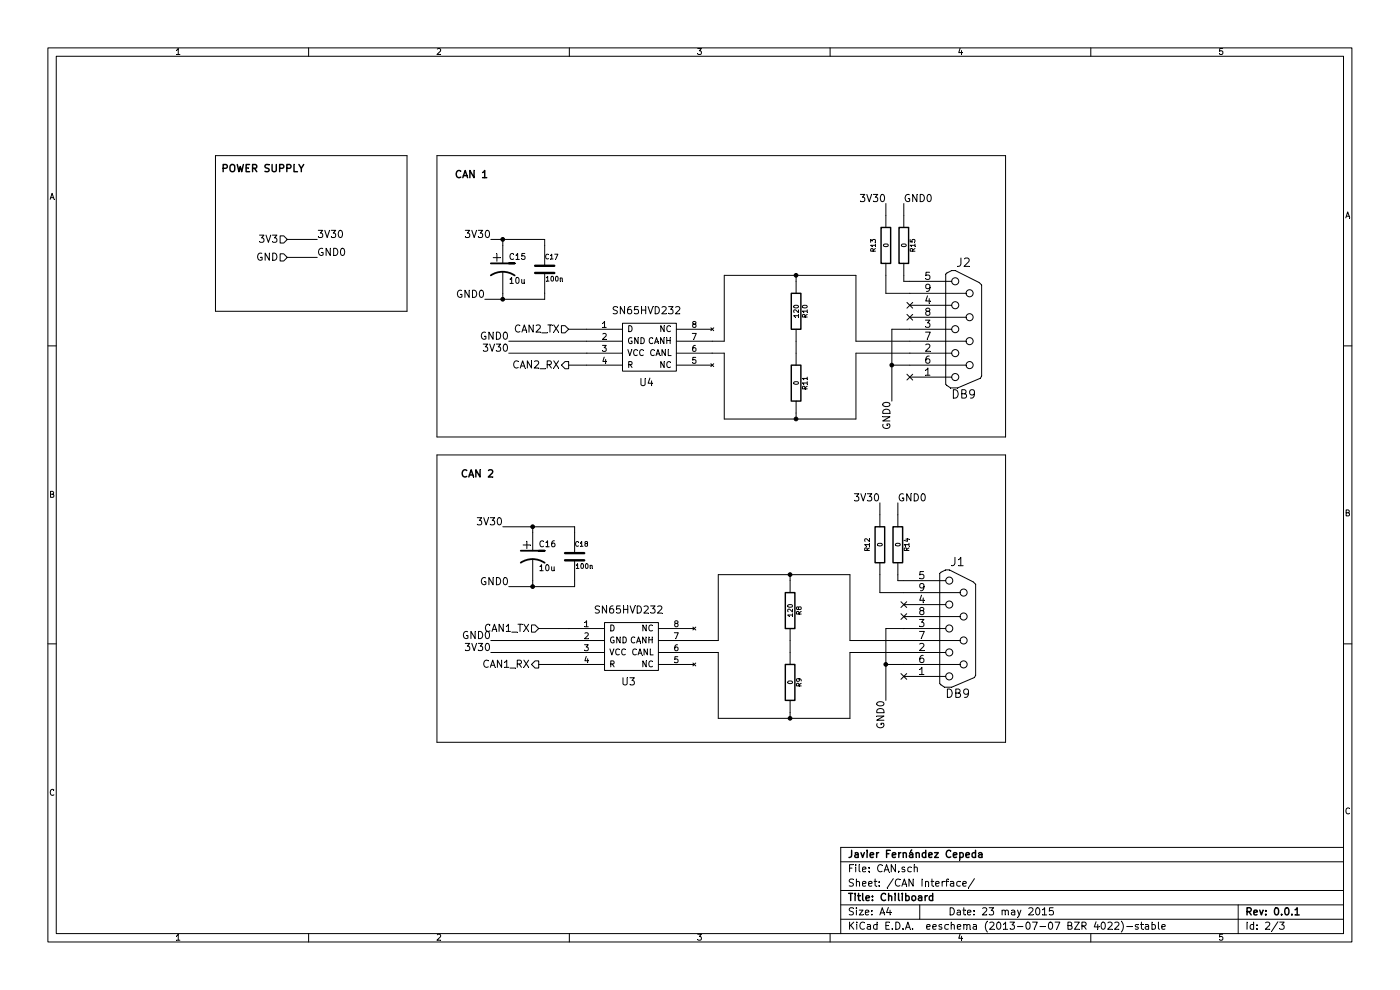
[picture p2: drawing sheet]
EESchema Schematic File Version 2
LIBS:power
LIBS:device
LIBS:transistors
LIBS:conn
LIBS:linear
LIBS:regul
LIBS:74xx
LIBS:cmos4000
LIBS:adc-dac
LIBS:memory
LIBS:xilinx
LIBS:special
LIBS:microcontrollers
LIBS:dsp
LIBS:microchip
LIBS:analog_switches
LIBS:motorola
LIBS:texas
LIBS:intel
LIBS:audio
LIBS:interface
LIBS:digital-audio
LIBS:philips
LIBS:display
LIBS:cypress
LIBS:siliconi
LIBS:opto
LIBS:atmel
LIBS:contrib
LIBS:valves
LIBS:ComponentLib
LIBS:ChefLib
LIBS:Chiliboard-cache
EELAYER 27 0
EELAYER END
$Descr A4 11693 8268
encoding utf-8
Sheet 2 3
Title "Chiliboard"
Date "23 may 2015"
Rev "0.0.1"
Comp "Javier Fernández Cepeda"
Comment1 ""
Comment2 ""
Comment3 ""
Comment4 ""
$EndDescr
$Comp
L SN65HVD232 U4
U 1 1
P 5400 2900
F 0 "U4" H 5400 2600 60  0000 C CNN
F 1 "SN65HVD232" H 5400 3200 60  0000 C CNN
F 2 "" H 5400 2900 60  0000 C CNN
F 3 "" H 5400 2900 60  0000 C CNN
	1    5400 2900
	1    0    0    -1  
$EndComp
$Comp
L SN65HVD232 U3
U 1 1
P 5250 5400
F 0 "U3" H 5250 5100 60  0000 C CNN
F 1 "SN65HVD232" H 5250 5700 60  0000 C CNN
F 2 "" H 5250 5400 60  0000 C CNN
F 3 "" H 5250 5400 60  0000 C CNN
	1    5250 5400
	1    0    0    -1  
$EndComp
$Comp
L DB9 J1
U 1 1
P 8000 5250
F 0 "J1" H 8000 5800 70  0000 C CNN
F 1 "DB9" H 8000 4700 70  0000 C CNN
F 2 "" H 8000 5250 60  0000 C CNN
F 3 "" H 8000 5250 60  0000 C CNN
	1    8000 5250
	1    0    0    -1  
$EndComp
Text HLabel 2400 2000 0    60   Input ~ 0
3V3
Text HLabel 2400 2150 0    60   Input ~ 0
GND
$Comp
L C C17
U 1 1
P 4550 2250
F 0 "C17" H 4550 2350 40  0000 L CNN
F 1 "100n" H 4556 2165 40  0000 L CNN
F 2 "~" H 4588 2100 30  0000 C CNN
F 3 "~" H 4550 2250 60  0000 C CNN
	1    4550 2250
	1    0    0    -1  
$EndComp
$Comp
L C C18
U 1 1
P 4800 4650
F 0 "C18" H 4800 4750 40  0000 L CNN
F 1 "100n" H 4806 4565 40  0000 L CNN
F 2 "~" H 4838 4500 30  0000 C CNN
F 3 "~" H 4800 4650 60  0000 C CNN
	1    4800 4650
	1    0    0    -1  
$EndComp
$Comp
L CP1 C15
U 1 1
P 4200 2250
F 0 "C15" H 4250 2350 50  0000 L CNN
F 1 "10u" H 4250 2150 50  0000 L CNN
F 2 "~" H 4200 2250 60  0000 C CNN
F 3 "~" H 4200 2250 60  0000 C CNN
	1    4200 2250
	1    0    0    -1  
$EndComp
$Comp
L CP1 C16
U 1 1
P 4450 4650
F 0 "C16" H 4500 4750 50  0000 L CNN
F 1 "10u" H 4500 4550 50  0000 L CNN
F 2 "~" H 4450 4650 60  0000 C CNN
F 3 "~" H 4450 4650 60  0000 C CNN
	1    4450 4650
	1    0    0    -1  
$EndComp
Text HLabel 4500 5250 0    60   Input ~ 0
CAN1_TX
Text HLabel 4500 5550 0    60   Output ~ 0
CAN1_RX
Text HLabel 4750 3050 0    60   Output ~ 0
CAN2_RX
Text HLabel 4750 2750 0    60   Input ~ 0
CAN2_TX
Text Label 2650 2000 0    60   ~ 0
3V30
Text Label 2650 2150 0    60   ~ 0
GND0
Text Label 4250 2850 2    60   ~ 0
GND0
Text Label 4250 2950 2    60   ~ 0
3V30
Text Label 4100 5350 2    60   ~ 0
GND0
Text Label 4100 5450 2    60   ~ 0
3V30
Text Label 4050 2500 2    60   ~ 0
GND0
Text Label 4100 2000 2    60   ~ 0
3V30
Text Label 4250 4900 2    60   ~ 0
GND0
Text Label 4200 4400 2    60   ~ 0
3V30
$Comp
L R R10
U 1 1
P 6650 2600
F 0 "R10" V 6730 2600 40  0000 C CNN
F 1 "120" V 6657 2601 40  0000 C CNN
F 2 "~" V 6580 2600 30  0000 C CNN
F 3 "~" H 6650 2600 30  0000 C CNN
	1    6650 2600
	1    0    0    -1  
$EndComp
$Comp
L R R11
U 1 1
P 6650 3200
F 0 "R11" V 6730 3200 40  0000 C CNN
F 1 "0" V 6657 3201 40  0000 C CNN
F 2 "~" V 6580 3200 30  0000 C CNN
F 3 "~" H 6650 3200 30  0000 C CNN
	1    6650 3200
	1    0    0    -1  
$EndComp
Wire Wire Line
	4500 5250 4750 5250
Wire Wire Line
	4500 5550 4750 5550
Wire Wire Line
	4900 2750 4750 2750
Wire Wire Line
	4900 3050 4750 3050
Wire Wire Line
	2400 2000 2650 2000
Wire Wire Line
	2400 2150 2650 2150
Wire Wire Line
	4250 2850 4900 2850
Wire Wire Line
	4250 2950 4900 2950
Wire Wire Line
	4100 5350 4750 5350
Wire Wire Line
	4100 5450 4750 5450
Wire Wire Line
	4100 2000 4550 2000
Wire Wire Line
	4550 2000 4550 2050
Wire Wire Line
	4200 2050 4200 2000
Connection ~ 4200 2000
Wire Wire Line
	4200 2450 4200 2500
Wire Wire Line
	4050 2500 4550 2500
Wire Wire Line
	4550 2500 4550 2450
Connection ~ 4200 2500
Wire Wire Line
	4200 4400 4800 4400
Wire Wire Line
	4450 4400 4450 4450
Wire Wire Line
	4800 4400 4800 4450
Connection ~ 4450 4400
Wire Wire Line
	4450 4850 4450 4900
Wire Wire Line
	4250 4900 4800 4900
Wire Wire Line
	4800 4900 4800 4850
Connection ~ 4450 4900
Wire Wire Line
	6650 2850 6650 2950
Wire Wire Line
	5950 2950 6050 2950
Wire Wire Line
	6050 2950 6050 3500
Wire Wire Line
	6050 3500 7150 3500
Wire Wire Line
	6650 3500 6650 3450
Wire Wire Line
	5950 2850 6050 2850
Wire Wire Line
	6050 2850 6050 2300
Wire Wire Line
	6050 2300 7150 2300
Wire Wire Line
	6650 2300 6650 2350
Wire Wire Line
	5800 5450 6000 5450
Wire Wire Line
	5800 5350 6000 5350
Wire Wire Line
	7150 3500 7150 2950
Connection ~ 6650 3500
Wire Wire Line
	7150 2300 7150 2850
Connection ~ 6650 2300
$Comp
L R R8
U 1 1
P 6600 5100
F 0 "R8" V 6680 5100 40  0000 C CNN
F 1 "120" V 6607 5101 40  0000 C CNN
F 2 "~" V 6530 5100 30  0000 C CNN
F 3 "~" H 6600 5100 30  0000 C CNN
	1    6600 5100
	1    0    0    -1  
$EndComp
$Comp
L R R9
U 1 1
P 6600 5700
F 0 "R9" V 6680 5700 40  0000 C CNN
F 1 "0" V 6607 5701 40  0000 C CNN
F 2 "~" V 6530 5700 30  0000 C CNN
F 3 "~" H 6600 5700 30  0000 C CNN
	1    6600 5700
	1    0    0    -1  
$EndComp
Wire Wire Line
	6600 5350 6600 5450
Wire Wire Line
	6000 5450 6000 6000
Wire Wire Line
	6000 6000 7100 6000
Wire Wire Line
	6600 6000 6600 5950
Wire Wire Line
	6000 5350 6000 4800
Wire Wire Line
	6000 4800 7100 4800
Wire Wire Line
	6600 4800 6600 4850
Wire Wire Line
	7100 6000 7100 5450
Wire Wire Line
	7100 5450 7550 5450
Connection ~ 6600 6000
Wire Wire Line
	7100 4800 7100 5350
Wire Wire Line
	7100 5350 7550 5350
Connection ~ 6600 4800
NoConn ~ 7550 5650
NoConn ~ 7550 5150
NoConn ~ 7550 5050
Wire Wire Line
	7550 5250 7400 5250
Wire Wire Line
	7400 5250 7400 5850
Wire Wire Line
	7550 5550 7400 5550
Connection ~ 7400 5550
Text Label 7400 5850 3    60   ~ 0
GND0
$Comp
L R R14
U 1 1
P 7500 4550
F 0 "R14" V 7580 4550 40  0000 C CNN
F 1 "0" V 7507 4551 40  0000 C CNN
F 2 "~" V 7430 4550 30  0000 C CNN
F 3 "~" H 7500 4550 30  0000 C CNN
	1    7500 4550
	1    0    0    -1  
$EndComp
$Comp
L R R12
U 1 1
P 7350 4550
F 0 "R12" V 7250 4550 40  0000 C CNN
F 1 "0" V 7357 4551 40  0000 C CNN
F 2 "~" V 7280 4550 30  0000 C CNN
F 3 "~" H 7350 4550 30  0000 C CNN
	1    7350 4550
	1    0    0    -1  
$EndComp
Wire Wire Line
	7550 4850 7500 4850
Wire Wire Line
	7500 4850 7500 4800
Wire Wire Line
	7550 4950 7350 4950
Wire Wire Line
	7350 4950 7350 4800
Text Label 7500 4200 0    60   ~ 0
GND0
Text Label 7350 4200 2    60   ~ 0
3V30
Wire Wire Line
	7350 4200 7350 4300
Wire Wire Line
	7500 4200 7500 4300
$Comp
L DB9 J2
U 1 1
P 8050 2750
F 0 "J2" H 8050 3300 70  0000 C CNN
F 1 "DB9" H 8050 2200 70  0000 C CNN
F 2 "" H 8050 2750 60  0000 C CNN
F 3 "" H 8050 2750 60  0000 C CNN
	1    8050 2750
	1    0    0    -1  
$EndComp
Wire Wire Line
	7150 2950 7600 2950
Wire Wire Line
	7150 2850 7600 2850
NoConn ~ 7600 3150
NoConn ~ 7600 2650
NoConn ~ 7600 2550
Wire Wire Line
	7600 2750 7450 2750
Wire Wire Line
	7450 2750 7450 3350
Wire Wire Line
	7600 3050 7450 3050
Connection ~ 7450 3050
Text Label 7450 3350 3    60   ~ 0
GND0
$Comp
L R R15
U 1 1
P 7550 2050
F 0 "R15" V 7630 2050 40  0000 C CNN
F 1 "0" V 7557 2051 40  0000 C CNN
F 2 "~" V 7480 2050 30  0000 C CNN
F 3 "~" H 7550 2050 30  0000 C CNN
	1    7550 2050
	1    0    0    -1  
$EndComp
$Comp
L R R13
U 1 1
P 7400 2050
F 0 "R13" V 7300 2050 40  0000 C CNN
F 1 "0" V 7407 2051 40  0000 C CNN
F 2 "~" V 7330 2050 30  0000 C CNN
F 3 "~" H 7400 2050 30  0000 C CNN
	1    7400 2050
	1    0    0    -1  
$EndComp
Wire Wire Line
	7600 2350 7550 2350
Wire Wire Line
	7550 2350 7550 2300
Wire Wire Line
	7600 2450 7400 2450
Wire Wire Line
	7400 2450 7400 2300
Text Label 7550 1700 0    60   ~ 0
GND0
Text Label 7400 1700 2    60   ~ 0
3V30
Wire Wire Line
	7400 1700 7400 1800
Wire Wire Line
	7550 1700 7550 1800
Wire Notes Line
	3650 1300 3650 3650
Wire Notes Line
	3650 3650 8400 3650
Wire Notes Line
	8400 3650 8400 1300
Wire Notes Line
	8400 1300 3650 1300
Wire Notes Line
	8400 3800 8400 6200
Wire Notes Line
	3650 3800 3650 6200
Wire Notes Line
	3650 6200 8400 6200
Wire Notes Line
	1800 1300 1800 2600
Wire Notes Line
	1800 2600 3400 2600
Wire Notes Line
	3400 2600 3400 1300
Wire Notes Line
	3400 1300 1800 1300
Wire Notes Line
	3650 3800 8400 3800
Text Notes 1850 1450 0    60   ~ 12
POWER SUPPLY
Text Notes 3800 1500 0    60   ~ 12
CAN 1
Text Notes 3850 4000 0    60   ~ 12
CAN 2
$EndSCHEMATC
